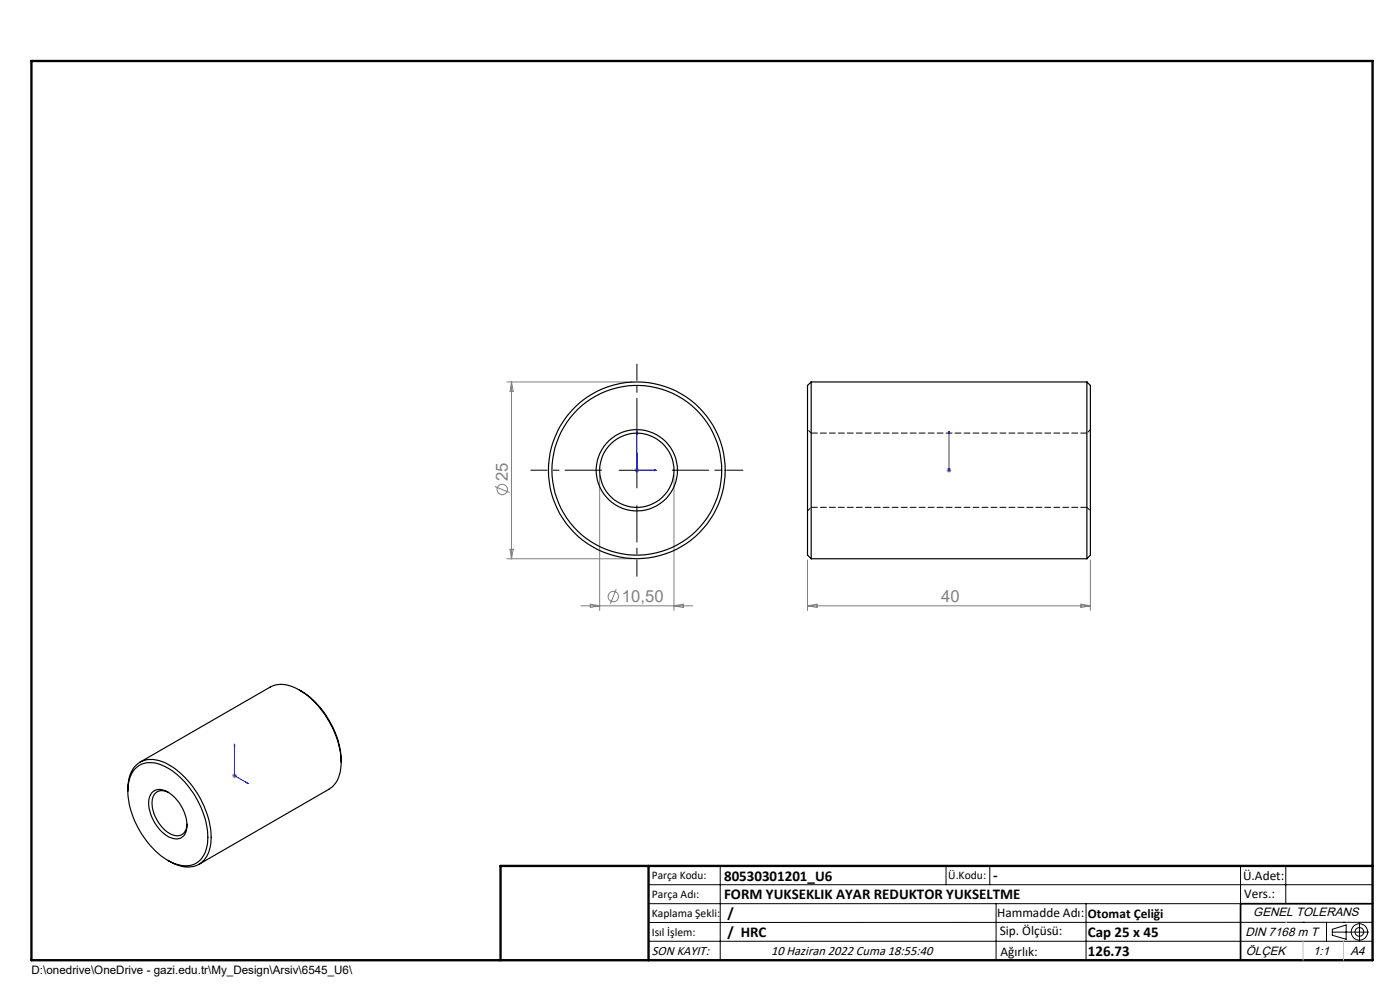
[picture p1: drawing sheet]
<svg xmlns="http://www.w3.org/2000/svg" width="297mm" height="210mm" viewBox="0 0 297 210" stroke-linecap="round" stroke-linejoin="round" font-family="sans-serif">
<g fill="none" stroke="#808080" stroke-width=".21">
<path d="M107.5 81h26.6M108.5 81v37.5M108.5 81l.4 2h-.7zM134.6 99.8h1M134.8 99.4l.7 .7M135.1 99.3v1M135.5 99.4l-.7 .7M200.8 99.8h1M201 99.4l.7 .7M201.3 99.3v1M201.7 99.4l-.7 .7M105 103.2l3.1 1.3"/>
<path d="M107.5 118.5h26.6M108.2 116.5h.7l-.4 2zM127.2 100.7v28.8M143 100.7v28.8M171.3 118.8v10.7M231.3 118.8v10.7M123.2 128.5h23.8M125.2 128.2l2 .3-2 .4zM130.7 124.9l-1.2 3.2M143 128.5l2-.3v.7zM171.3 128.5h60M171.3 128.5l2-.3v.7z"/>
<path d="M229.3 128.2l2 .3-2 .4zM49.2 164.5h1M49.4 164.2l.7 .7M49.7 164v1.1M50.1 164.2l-.7 .7"/>
<circle cx="106.6" cy="103.8" r="1.11"/>
<circle cx="130.1" cy="126.5" r="1.12"/>
</g>
<g fill="none" stroke="#000" stroke-width=".21">
<path d="M131.3 99.8h7.6M135.1 96v7.5M137.6 187.7h153.6M137.6 191.7h153.6M137.6 199.7h153.6M152.8 183.7v20M200.7 183.7v4M210 183.7v4M211.3 191.7v12M230.4 191.7v12M263.2 183.7v20M272.8 183.7v8"/>
<path d="M276.4 195.6h.1M281.4 195.6v4.1M282.6 197.7h7.8M282.6 197.1l3-.9v3l-3-.8zM285 195.6h.1M288.4 195.8v3.8M291.2 195.6l-153.6 .1"/>
<circle cx="288.4" cy="197.7" r="1.74"/>
<circle cx="288.4" cy="197.7" r=".93"/>
</g>
<path d="M135.1 91.5v8.3h4.1M135.1 91.5l.1 .4h-.2zM138.8 99.7l.4 .1-.4 .1zM201.3 99.7v.2zM201.3 91.5v.4v-.4M201.3 99.8h.1M201.3 91.5v8.3M49.7 157.8v6.7l3 1.7M49.7 157.8l.1 .4-.1-.1zM52.4 166l.3 .2-.3-.1z" fill="none" stroke="#00f" stroke-width=".21"/>
<path d="M127.6 99.7h-15M135.1 92.2v-15M142.6 99.7h15M135.1 107.2v15" fill="none" stroke="#000" stroke-width=".21" stroke-dasharray="15.2 1.3 1.3 1.3" stroke-dashoffset="7.5"/>
<path d="M106.2 203.7h185" fill="none" stroke="#000" stroke-width=".25"/>
<path d="M291.2 191.7h-28v12" fill="none" stroke="#000" stroke-width=".35"/>
<path d="M6.7 12.9h284.5v190.8h-284.5zM137.6 183.7v20M291.2 183.7h-185v20" fill="none" stroke="#000" stroke-width=".5"/>
<path d="M272.8 195.6h.1M276.4 199.7v4M285 199.7v4" fill="none" stroke="#c0c0c0" stroke-width=".21"/>
<g fill="#00f">
<path d="M138.8 99.7l.4 .1-.4 .1zM135.1 91.5l.1 .4h-.2z"/>
<path d="M52.4 166l.3 .2-.3-.1zM49.7 157.8l.1 .4-.1-.1z"/>
<path d="M201.3 99.7v.2zM201.3 91.5v.4z"/>
</g>
<g fill="none" stroke="#000" stroke-width=".25">
<path d="M172.1 81v37.5M172.1 81l-.8 .8v35.9l.8 .8M172.1 81h58.5M230.6 81v37.5M230.6 81l.7 .8v35.9l-.7 .8M172.1 118.5h58.5M63.5 146.4a18.7 18.7 0 0 1 8.9 15.3M27.1 167.8a6.3 6.3 0 0 1 3-6.3 7.3 7.3 0 0 1 7 1.5 19.4 19.4 0 0 1 7.7 15.3 5.4 5.4 0 0 1-3.9 5.5 7.7 7.7 0 0 1-5.3-1.3M28.6 163.1a5 5 0 0 1 6.1-.6 18.1 18.1 0 0 1 9.3 16.4 5 5 0 0 1-3.8 4.7 9.5 9.5 0 0 1-7.6-3.5 17.9 17.9 0 0 1-5.4-13.6l.4-1.6zM29.7 161.7l27.6-15.9a6.2 6.2 0 0 1 6.2 .6 19.7 19.7 0 0 1 8.9 15.3M32.3 168.1a3.1 3.1 0 0 1 4.2 .5 8.4 8.4 0 0 1 3 7.7 2.25 2.25 0 0 1-3.4 1.4 8.6 8.6 0 0 1-4.5-8.4zM35.8 168.1a2.22 2.22 0 0 0-2.6-.1 2.22 2.22 0 0 0-1 2.3 7.8 7.8 0 0 0 4.7 6.9 2.13 2.13 0 0 0 2.8-2.4"/>
<path d="M72.4 161.7a6.2 6.2 0 0 1-2.6 5.7l-27.6 15.9"/>
<circle cx="135.1" cy="99.8" r="8.6"/>
<circle cx="135.1" cy="99.8" r="18.7"/>
<circle cx="135.1" cy="99.8" r="18"/>
<circle cx="135.1" cy="99.8" r="7.9"/>
</g>
<path d="M172.1 91.9l-.8-.8M231.3 91.1l-.7 .8M171.3 108.4l.8-.8M230.6 107.6l.7 .8" fill="none" stroke="#000" stroke-width=".21" stroke-dasharray="1.3 .6" stroke-dashoffset=".5"/>
<path d="M230.6 91.9h-58.5M172.1 107.6h58.5" fill="none" stroke="#000" stroke-width=".21" stroke-dasharray="1.3 .6"/>
<g font-size="3.5" fill="#808080">
<text x="107.8" y="102" transform="rotate(-90 107.8 102)">25</text>
<text x="132" y="127.7">10,50</text>
<text x="199.7" y="127.7">40</text>
</g>
<g font-size="3.2">
<text x="153.6" y="186.8">80530301201_U6</text>
<text x="153.6" y="190.8">FORM YUKSEKLIK AYAR REDUKTOR YUKSELTME</text>
<text x="210.7" y="186.6">-</text>
<text x="154.3" y="194.8">/</text>
<text x="154.3" y="198.8">/ HRC</text>
<text x="230.8" y="198.7">Cap 25 x 45</text>
<text x="230.8" y="202.8">126.73</text>
</g>
<g font-size="2.8">
<text x="263.7" y="186.7">Ü.Adet:</text>
<text x="263.9" y="190.5">Vers.:</text>
<text x="211.5" y="194.5">Hammadde Adı:</text>
<text x="230.8" y="194.7">Otomat Çeliği</text>
<text x="138.3" y="202.6">SON KAYIT:</text>
<text x="163.6" y="202.6">10 Haziran 2022 Cuma 18:55:40</text>
<text x="212.1" y="198.4">Sip. Ölçüsü:</text>
<text x="212.2" y="202.7">Ağırlık:</text>
</g>
<g font-size="2.6">
<text x="265.9" y="194.4">GENEL TOLERANS</text>
<text x="264.2" y="198.5">DIN 7168 m T</text>
<text x="264.3" y="202.6">ÖLÇEK</text>
<text x="278.5" y="202.6">1:1</text>
<text x="286.5" y="202.6">A4</text>
</g>
<g font-size="2.5">
<text x="138.3" y="186.4">Parça Kodu:</text>
<text x="138.3" y="190.5">Parça Adı:</text>
<text x="201.2" y="186.5">Ü.Kodu:</text>
<text x="138.3" y="194.5">Kaplama Şekli:</text>
<text x="138.3" y="198.6">Isıl İşlem:</text>
<text x="6.7" y="206.7">D:\onedrive\OneDrive - gazi.edu.tr\My_Design\Arsiv\6545_U6\</text>
</g>
</svg>
